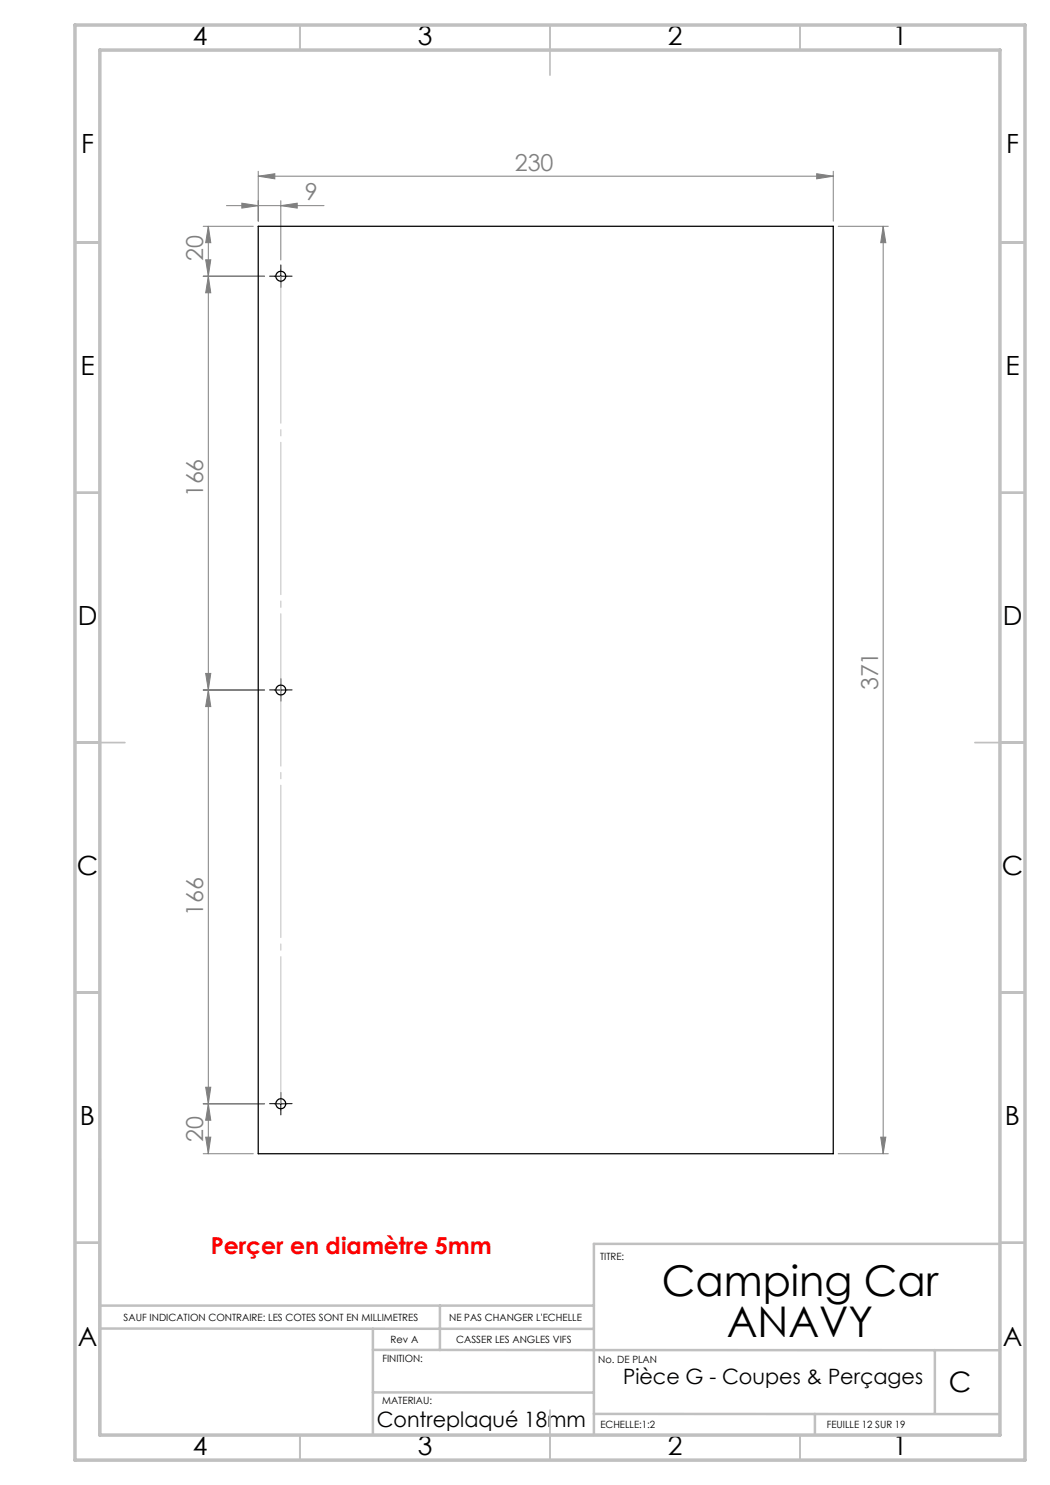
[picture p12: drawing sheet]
<svg xmlns="http://www.w3.org/2000/svg" width="210mm" height="297mm" viewBox="0 0 210 297" stroke-linecap="round" stroke-linejoin="round" font-family="sans-serif">
<g fill="none" stroke="#808080" stroke-width=".2">
<path d="M51.6 35.2l3.4-.5v1.1zM51.6 34.3v9.9M51.6 35.2h115.1M163.3 34.7l3.4 .5-3.4 .6zM166.7 34.3v9.9M40.6 45.3h10.1M40.6 55.2h12.3M41.1 52h1.1l-.5 3.2zM41.7 45.3l.5 3.2h-1.1zM41.7 55.2l.5 3.4h-1.1zM41.7 45.3v185.4M45.3 41.1h19.5"/>
<path d="M48.4 40.6l3.2 .5-3.2 .5zM56.2 41.1l3.2-.5v1zM56.2 40.1v11.9M167.6 45.3h10.1M176.6 45.3l.6 3.2h-1.1zM176.6 45.3v185.4M40.6 138h12.3M41.1 134.7h1.1l-.5 3.3zM41.7 138l.5 3.3h-1.1zM41.1 217.4h1.1l-.5 3.4zM40.6 230.7h10.1M40.6 220.8h12.3"/>
<path d="M41.1 227.4h1.1l-.5 3.3zM41.7 220.8l.5 3.2h-1.1zM167.6 230.7h10.1M176.1 227.4h1.1l-.6 3.3z"/>
</g>
<path d="M54.9 55.2h-1M56.2 54v-1M56.2 56.5v1M57.4 55.2h1M54.9 138h-1M56.2 136.7v-1M56.2 139.2v1M57.4 138h1M56.2 219.5v-1M54.9 220.7h-1M56.2 222v1M57.4 220.7h1" fill="none" stroke="#000" stroke-width=".2" stroke-dasharray="30.5 1.3 1.3 1.3"/>
<path d="M54.9 55.2h2.5M56.2 54v2.5M54.9 138h2.5M56.2 136.8v2.4M56.2 219.5v2.5M54.9 220.8h2.5" fill="none" stroke="#000" stroke-width=".2"/>
<path d="M56.2 55.2v165.5" fill="none" stroke="#c0c0c0" stroke-width=".2" stroke-dasharray="30.5 1.3 1.3 1.3" stroke-dashoffset="1.1"/>
<g fill="none" stroke="#c0c0c0" stroke-width=".35">
<path d="M60 5v5M110 5v10M160 5v5M15 48.5h5M200 48.5h5M15 98.5h5M200 98.5h5M15 148.5h10M195 148.5h10M15 198.5h5M200 198.5h5M15 248.5h5"/>
<path d="M200 248.5h5M60 287v5M110 282v10M160 287v5"/>
</g>
<path d="M20 231.8v55.2M200 248.8h-81.2v38.2M20 261.1h98.8M20 265.7l98.8 .1M74.6 265.7v21.3M74.6 278.5h44.2M74.6 270h125.4M88 261.1v8.9M187 270v12.8M118.8 282.8h81.2M163 282.8v4.2" fill="none" stroke="#c0c0c0" stroke-width=".5"/>
<path d="M15 5h190v287h-190zM20 10h180v277h-180z" fill="none" stroke="#c0c0c0" stroke-width=".7"/>
<g fill="#808080">
<path d="M163.3 34.7l3.4 .5-3.4 .6zM51.6 35.2l3.4-.5v1.1zM56.2 41.1l3.2-.5v1zM48.4 40.6l3.2 .5-3.2 .5z"/>
<path d="M176.1 227.4h1.1l-.6 3.3zM176.6 45.3l.6 3.2h-1.1z"/>
<path d="M41.7 45.3l.5 3.2h-1.1zM41.1 52h1.1l-.5 3.2zM41.7 55.2l.5 3.4h-1.1zM41.1 134.7h1.1l-.5 3.3zM41.7 138l.5 3.3h-1.1zM41.1 217.4h1.1l-.5 3.4zM41.7 220.8l.5 3.2h-1.1zM41.1 227.4h1.1l-.5 3.3z"/>
</g>
<g fill="none" stroke="#000" stroke-width=".25">
<path d="M51.6 45.3h115.1v185.4h-115.1z"/>
<circle cx="56.2" cy="55.2" r=".99"/>
<circle cx="56.2" cy="138" r=".99"/>
<circle cx="56.2" cy="220.8" r=".99"/>
</g>
<g font-size="8.5">
<text x="132.4" y="259.3">Camping Car</text>
<text x="145.3" y="267.4">ANAVY</text>
</g>
<text font-size="5.6" x="189.8" y="278.5">C</text>
<g font-size="5.3">
<text x="38.5" y="8.9">4</text>
<text x="83.5" y="8.9">3</text>
<text x="133.6" y="8.9">2</text>
<text x="178.6" y="8.9">1</text>
<text x="16.2" y="30.7">F</text>
<text x="201.2" y="30.7">F</text>
<text x="16.1" y="74.9">E</text>
<text x="201.1" y="74.9">E</text>
<text x="15.5" y="124.9">D</text>
<text x="200.5" y="124.9">D</text>
<text x="15.4" y="174.9">C</text>
<text x="200.4" y="174.9">C</text>
<text x="16" y="224.9">B</text>
<text x="201" y="224.9">B</text>
<text x="15.5" y="269.2">A</text>
<text x="200.5" y="269.2">A</text>
<text x="38.5" y="290.9">4</text>
<text x="83.5" y="290.9">3</text>
<text x="133.6" y="290.9">2</text>
<text x="178.6" y="290.9">1</text>
</g>
<g font-size="4.7" fill="#808080">
<text x="103" y="34.2">230</text>
<text x="60.9" y="40.1">9</text>
<text x="40.7" y="52.2" transform="rotate(-90 40.7 52.2)">20</text>
<text x="40.7" y="99.5" transform="rotate(-90 40.7 99.5)">166</text>
<text x="175.7" y="138.1" transform="rotate(-90 175.7 138.1)">371</text>
<text x="40.7" y="183.2" transform="rotate(-90 40.7 183.2)">166</text>
<text x="40.7" y="228.5" transform="rotate(-90 40.7 228.5)">20</text>
</g>
<text font-size="4.7" fill="#f00" x="42.2" y="250.8">Perçer en diamètre 5mm</text>
<g font-size="4.2">
<text x="124.6" y="276.8">Pièce G - Coupes &amp; Perçages</text>
<text x="75.4" y="285.4">Contreplaqué 18mm</text>
</g>
<g font-size="2">
<text x="120" y="251.9">TITRE:</text>
<text x="24.7" y="264.2">SAUF INDICATION CONTRAIRE: LES COTES SONT EN MILLIMETRES</text>
<text x="78.1" y="268.6">Rev A</text>
<text x="89.8" y="264.2">NE PAS CHANGER L'ECHELLE</text>
<text x="91.2" y="268.6">CASSER LES ANGLES VIFS</text>
<text x="76.5" y="272.3">FINITION:</text>
<text x="119.6" y="272.5">No. DE PLAN</text>
<text x="76.4" y="280.9">MATERIAU:</text>
<text x="120.1" y="285.6">ECHELLE:1:2</text>
<text x="165.4" y="285.6">FEUILLE 12 SUR 19</text>
</g>
</svg>
